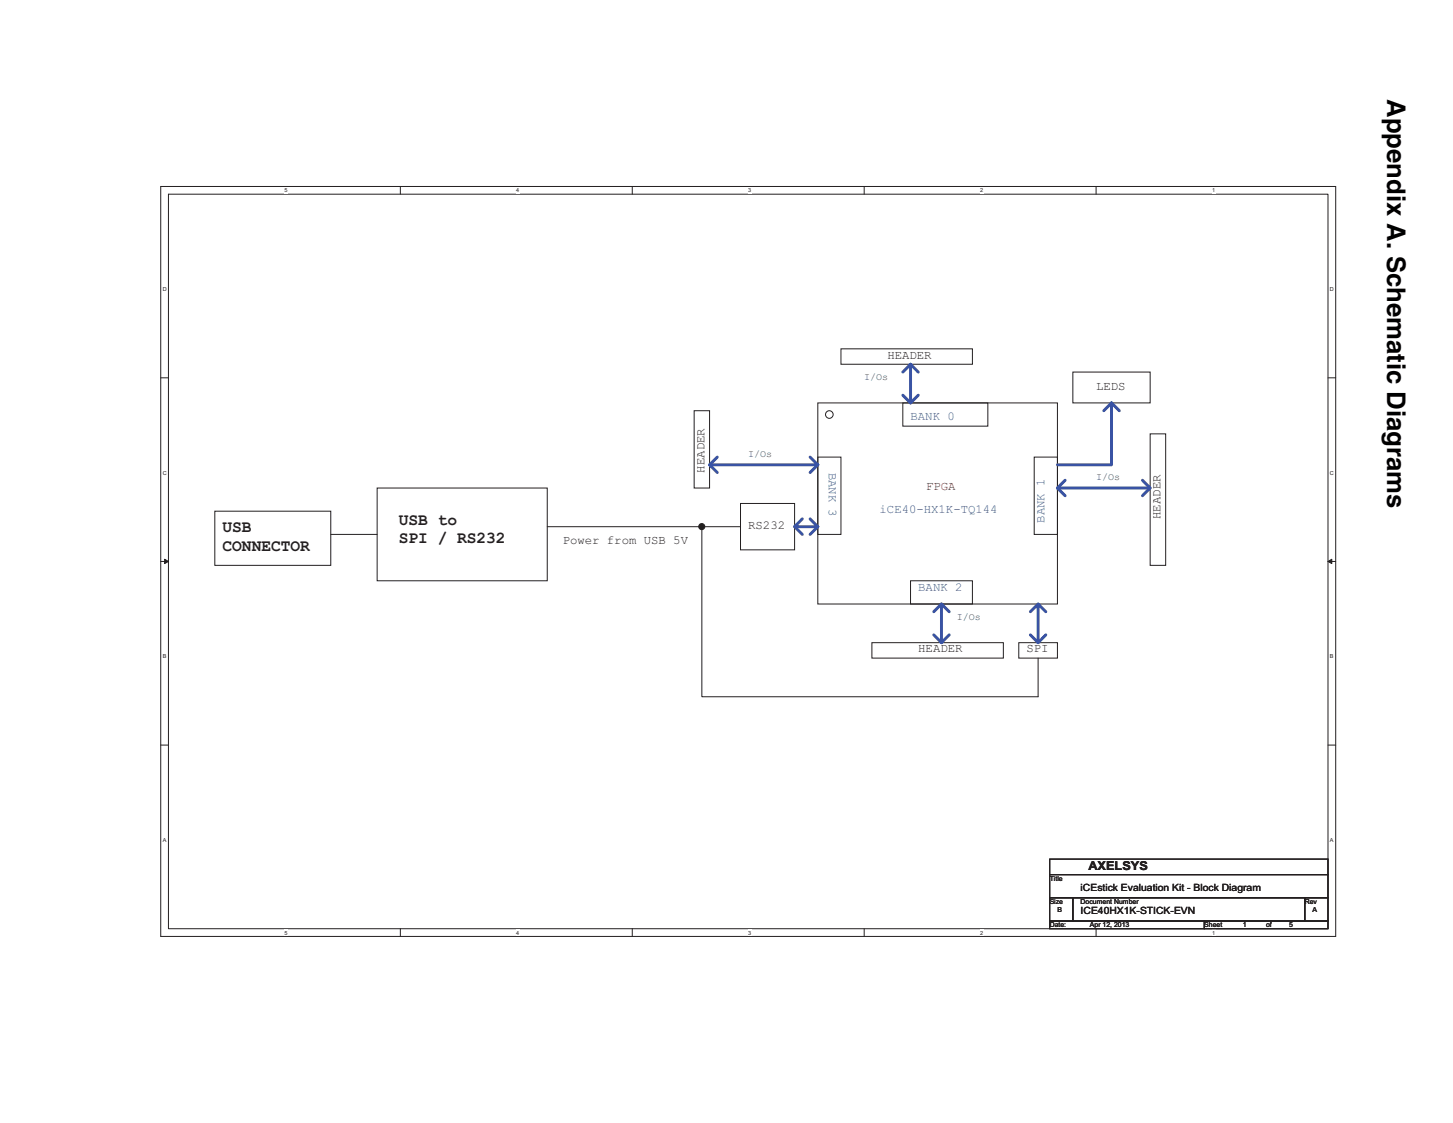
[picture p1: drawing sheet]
<svg xmlns="http://www.w3.org/2000/svg" width="279mm" height="216mm" viewBox="0 0 279 216" stroke-linecap="round" stroke-linejoin="round" font-family="sans-serif">
<path d="M30.9 35.9h225.9v144.1h-225.9zM32.4 37.3h223v141.2h-223z" fill="none" stroke="#231f20" stroke-width=".19"/>
<g fill="#fff">
<path d="M54.7 36h.6v1.2h-.6z"/>
<path d="M54.7 178.7h.6v1.2h-.6z"/>
</g>
<path d="M77 35.9v1.4M77 178.5v1.5" fill="none" stroke="#231f20" stroke-width=".19"/>
<g fill="#fff">
<path d="M99.3 36h.6v1.2h-.6z"/>
<path d="M99.3 178.7h.6v1.2h-.6z"/>
</g>
<path d="M121.6 35.9v1.4M121.6 178.5v1.5" fill="none" stroke="#231f20" stroke-width=".19"/>
<g fill="#fff">
<path d="M143.9 36h.6v1.2h-.6z"/>
<path d="M143.9 178.7h.6v1.2h-.6z"/>
</g>
<path d="M166.2 35.9v1.4M166.2 178.5v1.5" fill="none" stroke="#231f20" stroke-width=".19"/>
<g fill="#fff">
<path d="M188.5 36h.6v1.2h-.6z"/>
<path d="M188.5 178.7h.6v1.2h-.6z"/>
</g>
<path d="M210.8 35.9v1.4M210.8 178.5v1.5" fill="none" stroke="#231f20" stroke-width=".19"/>
<g fill="#fff">
<path d="M233.1 36h.6v1.2h-.6z"/>
<path d="M233.1 178.7h.6v1.2h-.6z"/>
<path d="M31.3 55h.7v1.2h-.7z"/>
<path d="M255.7 55h.8v1.2h-.8z"/>
<path d="M31.3 90.3h.7v1.2h-.7z"/>
<path d="M255.7 90.3h.8v1.2h-.8z"/>
</g>
<path d="M30.9 72.6h1.5M255.4 72.6h1.4" fill="none" stroke="#231f20" stroke-width=".19"/>
<g fill="#fff">
<path d="M31.3 125.6h.7v1.2h-.7z"/>
<path d="M255.7 125.6h.7v1.2h-.7z"/>
</g>
<path d="M30.9 107.9h1.5M255.4 107.9h1.4" fill="none" stroke="#231f20" stroke-width=".19"/>
<path d="M31.7 107.5l.7 .4-.7 .4z" fill="#231f20"/>
<path d="M31.7 107.5l.7 .4-.7 .4z" fill="none" stroke="#231f20" stroke-width=".19"/>
<path d="M255.4 107.9l.7-.4v.8z" fill="#231f20"/>
<path d="M255.4 107.9l.7-.4v.8z" fill="none" stroke="#231f20" stroke-width=".19"/>
<g fill="#fff">
<path d="M31.3 160.9h.7v1.2h-.7z"/>
<path d="M255.7 160.9h.7v1.2h-.7z"/>
</g>
<g fill="none" stroke="#231f20" stroke-width=".19">
<path d="M133.5 79h2.9v14.8h-2.9zM157.3 77.5h46v38.6h-46zM161.7 67.1h25.3v2.9h-25.3zM173.6 77.5h16.4v4.4h-16.4zM206.3 71.5h14.9v6h-14.9zM41.3 98.3h22.3v10.4h-22.3zM72.5 93.8h32.7v17.9h-32.7zM142.4 96.8h10.4v8.9h-10.4zM157.3 87.9h4.4v14.8h-4.4zM198.9 87.9h4.4v14.8h-4.4zM221.2 83.4h2.9v25.3h-2.9zM63.6 102.7h8.9"/>
<path d="M105.2 101.3h37.2M135 101.3v32.7h64.6v-7.5M175.1 111.7h11.9v4.4h-11.9zM167.7 123.6h25.2v2.9h-25.2zM195.9 123.6h7.4v2.9h-7.4zM30.9 143.2h1.5M255.4 143.2h1.4"/>
<circle cx="159.5" cy="79.7" r=".73"/>
</g>
<g fill="none" stroke="#3953a4" stroke-width=".57">
<path d="M173.6 76l1.5 1.5M175.1 70l1.5 1.5M175.1 70l-1.5 1.5M175.1 70v7.5M176.6 76l-1.5 1.5M213.7 77.5l-1.4 1.5M213.7 77.5v11.9h-10.4M213.7 77.5l1.5 1.5M136.4 89.4h20.9M137.9 87.9l-1.5 1.5 1.5 1.4M154.3 99.8l-1.5 1.5h4.5M155.8 87.9l1.5 1.5"/>
<path d="M155.8 99.8l1.5 1.5M157.3 89.4l-1.5 1.4M203.3 93.8l1.5 1.5M204.8 92.3l-1.5 1.5h17.9M219.7 92.3l1.5 1.5-1.5 1.5M152.8 101.3l1.5 1.4M157.3 101.3l-1.5 1.4M181 116.1l1.5 1.5M181 116.1l-1.4 1.5M181 116.1v7.5M198.1 117.6l1.5-1.5v7.5l-1.5-1.5M199.6 116.1l1.5 1.5"/>
<path d="M179.6 122.1l1.4 1.5M182.5 122.1l-1.5 1.5M201.1 122.1l-1.5 1.5"/>
</g>
<circle cx="134.9" cy="101.2" r=".59" fill="#231f20"/>
<g fill="none" stroke="#231f20" stroke-width=".19">
<path d="M201.9 177.1h29.7v1.4h-29.7zM201.9 172.6h4.4v4.5h-4.4zM201.9 165.2h53.5v3h-53.5zM201.9 168.2h53.5v4.4h-53.5zM206.3 172.6h44.6v4.5h-44.6zM231.6 177.1h23.8v1.4h-23.8zM250.9 172.6h4.5v4.5h-4.5z"/>
<circle cx="134.9" cy="101.2" r=".59"/>
</g>
<text font-size="4.9" x="266.7" y="19" transform="rotate(90 266.7 19)">Appendix A. Schematic Diagrams</text>
<g font-size="3.1" fill="#231f20">
<text x="76.7" y="100.9">USB to</text>
<text x="42.8" y="102.4">USB</text>
<text x="42.8" y="105.9">CONNECTOR</text>
<text x="76.7" y="104.4">SPI / RS232</text>
</g>
<g font-size="2.4" fill="#231f20">
<text x="170.6" y="68.9">HEADER</text>
<text x="210.8" y="74.9">LEDS</text>
<text x="135.5" y="90.8" transform="rotate(-90 135.5 90.8)">HEADER</text>
<text x="143.9" y="101.6">RS232</text>
<text x="223.2" y="99.8" transform="rotate(-90 223.2 99.8)">HEADER</text>
<text x="108.2" y="104.6">Power from USB 5V</text>
<text x="176.6" y="125.4">HEADER</text>
<text x="197.4" y="125.4">SPI</text>
<text x="209.3" y="167.4">AXELSYS</text>
</g>
<g font-size="2.4" fill="#3953a4">
<text x="175.1" y="80.8">BANK 0</text>
<text x="159.4" y="90.8" transform="rotate(90 159.4 90.8)">BANK 3</text>
<text x="169.1" y="98.7">iCE40-HX1K-TQ144</text>
<text x="200.9" y="100.5" transform="rotate(-90 200.9 100.5)">BANK 1</text>
<text x="176.6" y="113.5">BANK 2</text>
</g>
<text font-size="2.4" fill="#7f1416" x="178.1" y="94.2">FPGA</text>
<g font-size="1.9" fill="#098140">
<text x="166.2" y="73">I/Os</text>
<text x="143.9" y="87.9">I/Os</text>
<text x="210.8" y="92.4">I/Os</text>
<text x="184" y="119.1">I/Os</text>
</g>
<g font-size="1.9" fill="#231f20">
<text x="207.8" y="171.4">iCEstick Evaluation Kit - Block Diagram</text>
<text x="207.8" y="175.8">ICE40HX1K-STICK-EVN</text>
</g>
<g font-size="1.3" fill="#231f20">
<text x="201.9" y="169.3">Title</text>
<text x="201.9" y="173.8">Size</text>
<text x="207.8" y="173.8">Document Number</text>
<text x="250.9" y="173.8">Rev</text>
<text x="201.9" y="178.3">Date:</text>
<text x="203.3" y="175.3">B</text>
<text x="209.6" y="178.3">Apr 12, 2013</text>
<text x="231.6" y="178.3">Sheet</text>
<text x="239" y="178.3">1</text>
<text x="243.5" y="178.3">of</text>
<text x="247.9" y="178.3">5</text>
<text x="252.4" y="175.3">A</text>
</g>
<g font-size="1.1" fill="#231f20">
<text x="54.7" y="37">5</text>
<text x="99.3" y="37">4</text>
<text x="143.9" y="37">3</text>
<text x="188.5" y="37">2</text>
<text x="233.1" y="37">1</text>
<text x="31.3" y="55.9">D</text>
<text x="255.7" y="55.9">D</text>
<text x="31.3" y="91.3">C</text>
<text x="255.7" y="91.3">C</text>
<text x="31.3" y="126.6">B</text>
<text x="255.7" y="126.6">B</text>
<text x="31.3" y="161.9">A</text>
<text x="255.7" y="161.9">A</text>
<text x="54.7" y="179.7">5</text>
<text x="99.3" y="179.7">4</text>
<text x="143.9" y="179.7">3</text>
<text x="188.5" y="179.7">2</text>
<text x="233.1" y="179.7">1</text>
</g>
</svg>
